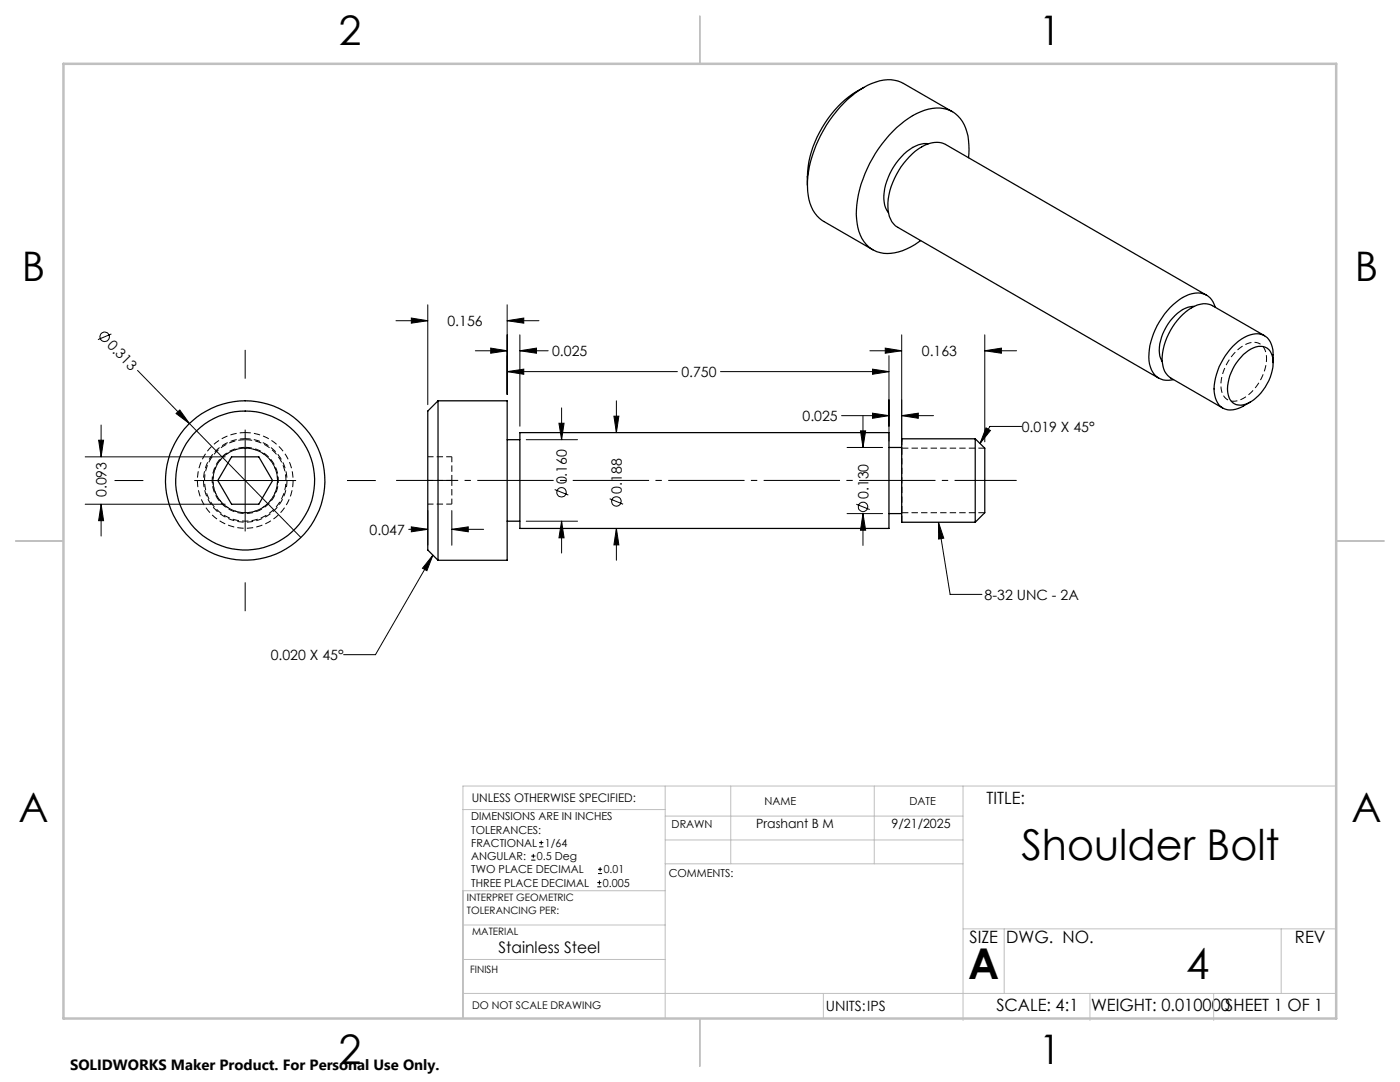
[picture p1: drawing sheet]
<svg xmlns="http://www.w3.org/2000/svg" width="279mm" height="216mm" viewBox="0 0 279 216" stroke-linecap="round" stroke-linejoin="round" font-family="sans-serif">
<path d="M48.9 86.3a9.6 9.6 0 0 1 8.5 14.1 9.6 9.6 0 0 1-16.4 .7 9.6 9.6 0 0 1 7.1-14.7l.8-.1M48.9 87.5a8.3 8.3 0 0 1 7.4 12.3 8.3 8.3 0 0 1-14.3 .7 8.3 8.3 0 0 1 6.1-12.9l.8-.1M90.2 95.9h-4.8M90.2 95.9v-4.8M90.2 91.1h-4.8M90.2 100.6v-4.7M90.2 100.6h-4.8" fill="none" stroke="#000" stroke-width=".2" stroke-dasharray="1.3 .6" stroke-dashoffset=".2" stroke-linecap="butt"/>
<g fill="none" stroke="#000" stroke-width=".25">
<path d="M172.4 17.5a24.7 24.7 0 0 0-11.3 19.6 7.8 7.8 0 0 0 3.3 7.1l9.8 5.6M172.4 17.5a8 8 0 0 1 7.9-.8l9.8 5.6M172.4 17.5a21.5 21.5 0 0 0-11.3 19.4M185.3 28.7a7 7 0 0 0-5.9 3.2 11.6 11.6 0 0 0-2.8 9.1l.7 1.5M193.3 31.5a10 10 0 0 0-2.1-8.3 6.5 6.5 0 0 0-7.4-.9 22.4 22.4 0 0 0-10.7 11.4 19.2 19.2 0 0 0-1.9 11.7 6.1 6.1 0 0 0 8.1 4.9l2.5-1 1.9-1.3M240.8 58.9l-52.1-30.1a5.2 5.2 0 0 0-5.4 .9 14.8 14.8 0 0 0-6.1 12.2 4.1 4.1 0 0 0 2 3.5l52 30.1M87.4 80h13.8v31.8h-13.8M87.4 80v31.8M87.4 80l-2 2v27.7l2 2.1M238.3 61.1a7.2 7.2 0 0 0-5.6 4.2 7.5 7.5 0 0 0-.9 6.6l.2 .3M242.5 61.3a3.7 3.7 0 0 0-5.2-2.5 14.3 14.3 0 0 0-7.9 10.9 5.5 5.5 0 0 0 1.8 5.7 3.9 3.9 0 0 0 3 .3M248.1 70.8a4.5 4.5 0 0 1 4.4-1.5 3.2 3.2 0 0 1 1.6 3.3 9.7 9.7 0 0 1-5.5 8 2.56 2.56 0 0 1-3.6-2.4 10.1 10.1 0 0 1 3.1-7.4z"/>
<path d="M252.4 67l-10.4-6a4.9 4.9 0 0 0-5.4 1.2 12.9 12.9 0 0 0-4.6 10.2 3.7 3.7 0 0 0 1.6 3l10.4 6M254.1 72.4v-1.6a3.7 3.7 0 0 0-3-4.2 7.7 7.7 0 0 0-6.1 3.7 11.7 11.7 0 0 0-2.6 8.6 3.2 3.2 0 0 0 4.8 2.6l2.3-1.3M46.2 91.2h5.4l2.8 4.7-2.8 4.7h-5.4l-2.7-4.7zM101.2 87.7h2.6M103.8 86.3h73.6v19.1h-73.6zM177.4 89.3h2.6M194.6 87.6v16.6M194.6 87.6h-14.6v16.6h14.6M194.6 87.6l1.9 1.8v12.9l-1.9 1.9M101.2 104h2.6M177.4 102.5h2.6"/>
<circle cx="48.9" cy="95.9" r="13.9"/>
<circle cx="48.9" cy="95.9" r="15.9"/>
</g>
<path d="M48.9 87.7a8.1 8.1 0 0 1 7.2 12 8.1 8.1 0 0 1-13.9 .7 8.1 8.1 0 0 1 5.9-12.6l.8-.1M48.9 89.3a6.6 6.6 0 0 1 5.9 9.6 6.6 6.6 0 0 1-11.3 .7 6.6 6.6 0 0 1 4.7-10.3h.7M180 87.5v16.7" fill="none" stroke="#000" stroke-width=".2" stroke-dasharray="1.3 .6" stroke-dashoffset="-.1" stroke-linecap="butt"/>
<path d="M42.5 95.9a6.4 6.4 0 0 0 9.6 5.6 6.4 6.4 0 0 0 .3-11.1 6.4 6.4 0 0 0-9.9 5.1v.4M55.4 95.9a6.4 6.4 0 0 0-9.5-5.7 6.4 6.4 0 0 0-.6 11 6.4 6.4 0 0 0 10-4.6l.1-.7" fill="none" stroke="#000" stroke-width=".2" stroke-dasharray="1.3 .6" stroke-dashoffset=".4" stroke-linecap="butt"/>
<g fill="none" stroke="#000" stroke-width=".2">
<path d="M22.2 66.6l-2.7 1.2M27.4 73.9l10.4 10.6M48.9 69.8v5.8M79 64h6.4M82.1 63.5l3.3 .5-3.3 .5zM85.4 60.8v20M94.9 70h6.3M97.9 69.5l3.3 .5-3.3 .5zM101.2 74.2l3.3-.5v1zM101.2 64l3.3-.5v1zM101.2 60.8v17.9M101.2 74.2h34"/>
<path d="M101.2 64h6.4M103.8 70l3.3-.5v1zM103.8 66.8v18.3M103.8 70h5.6M123 80v6.3M143.8 74.2h33.6M173.6 70h6.4M174.1 73.7l3.3 .5-3.3 .5zM176.7 69.5l3.3 .5-3.3 .5zM177.4 71v17M180 66.8v21.4M196.5 70l3.3-.5v1z"/>
<path d="M196.5 70h6.4M196.5 66.8v21.4M17 91.2h27.9M19.7 87.8h1l-.5 3.4zM20.2 84.8v6.4M22.9 95.9h5.7M35.1 82.5l.8-.7 1.9 2.7zM37.8 84.5l22.2 22.7M38.8 95.9h20.3M48.9 85.7v20.3M69.3 95.9h5.7M105 87.7h10.3"/>
<path d="M110.7 97.7l2.7 1.1M111.5 84.5h1.1l-.5 3.2zM112.1 81.4v6.3M121.7 99.5l2.7 1.1M122.5 83h1l-.5 3.3zM168 82.9h9.4M169.1 89.3h7M171.7 86h1.1l-.6 3.3zM172.2 82.9v6.4M174.1 82.4l3.3 .5-3.3 .6zM180 82.9l3.3-.5v1.1zM180 82.9h6.3"/>
<path d="M196.8 85.4l.9 .5-2.1 2.6zM203.9 85.1h-6.3l-2 3.4M17 100.6h27.9M20.2 100.6l.5 3.3h-1zM20.2 100.6v6.4M48.9 116.2v5.8M81.6 105.6h3.8M82.1 105.1l3.3 .5-3.3 .5zM85.4 101.9v6.9M86.4 110.8l-1.2 3.1-.9-.5zM86.4 110.8l-11.5 19.8h-6.3M90.2 105.6l3.3-.5v1z"/>
<path d="M90.2 101.9v6.9M90.2 105.6h6.3M105 104h10.3M112.1 104l.5 3.3h-1.1zM112.1 104v6.3M123 105.4l.5 3.3h-1zM123 105.4v6.4M169.1 102.5h7M170.9 100.6l2.7 1.1M172.2 102.5l.6 3.3h-1.1zM172.2 102.5v6.3M187.3 104.2l1 3.2-1 .2z"/>
<path d="M187.3 104.2l2.3 14.4h6.4M106 171.6h.9M106 170.8h.9M106.4 170.4v.8M107.6 169h.8M107.6 168.1h.8M108 167.7v.9M119.2 177h.8M119.2 176.1h.8M119.3 174.3h.9M119.3 173.5h.9M119.6 175.7v.8"/>
<path d="M119.8 173v.9"/>
<circle cx="20.9" cy="67.2" r=".94"/>
<circle cx="112.1" cy="98.2" r=".94"/>
<circle cx="123" cy="100.1" r=".95"/>
<circle cx="172.2" cy="101.1" r=".95"/>
</g>
<path d="M252.8 71.6a9.6 9.6 0 0 1-5.6 8.3 2.61 2.61 0 0 1-3.5-2.8 9.6 9.6 0 0 1 5.5-8.6 2.61 2.61 0 0 1 3.6 2.8v.3" fill="none" stroke="#000" stroke-width=".2" stroke-dasharray="1.3 .6" stroke-dashoffset=".6" stroke-linecap="butt"/>
<path d="M202.9 95.9h-123.9" fill="none" stroke="#000" stroke-width=".2" stroke-dasharray="15.2 1.3 1.3 1.3" stroke-dashoffset="2.8" stroke-linecap="butt"/>
<path d="M196.5 89.4h-16.5M196.5 102.3h-16.5" fill="none" stroke="#000" stroke-width=".2" stroke-dasharray="1.3 .6" stroke-linecap="butt"/>
<g fill="none" stroke="#c0c0c0" stroke-width=".2">
<path d="M132.8 156.8v46.4M145.8 156.8v15.6M174.5 156.8v15.6M192.2 156.8v46.8M266.7 156.8h-174.3v46.4M92.4 161.5h40.4M92.4 177.7h40.4M132.8 167.6h59.4M132.8 162.8h59.4M132.8 172.4h59.4M92.4 198.2h174.3M92.4 191.5h40.4"/>
<path d="M92.4 184.6h40.4M164.3 198.2v5M192.2 185.3h74.5M200.4 185.3v12.9M217.5 198.2v5.4M242.2 198.2v5.4M255.7 185.3v12.9"/>
</g>
<path d="M139.7 3.2v9.5M3.1 107.9h9.6M266.7 107.9h9.5M139.7 203.2v9.6" fill="none" stroke="#c0c0c0" stroke-width=".25"/>
<path d="M12.7 12.7h254v190.5h-254z" fill="none" stroke="#c0c0c0" stroke-width=".5"/>
<g fill="#000">
<path d="M35.1 82.5l.8-.7 1.9 2.7zM187.3 104.2l1 3.2-1 .2z"/>
<path d="M82.1 63.5l3.3 .5-3.3 .5zM101.2 64l3.3-.5v1zM97.9 69.5l3.3 .5-3.3 .5zM103.8 70l3.3-.5v1zM176.7 69.5l3.3 .5-3.3 .5zM196.5 70l3.3-.5v1zM86.4 110.8l-1.2 3.1-.9-.5zM196.8 85.4l.9 .5-2.1 2.6z"/>
<path d="M174.1 73.7l3.3 .5-3.3 .5zM101.2 74.2l3.3-.5v1zM180 82.9l3.3-.5v1.1zM174.1 82.4l3.3 .5-3.3 .6zM90.2 105.6l3.3-.5v1zM82.1 105.1l3.3 .5-3.3 .5z"/>
<path d="M19.7 87.8h1l-.5 3.4zM20.2 100.6l.5 3.3h-1z"/>
<path d="M111.5 84.5h1.1l-.5 3.2zM112.1 104l.5 3.3h-1.1zM122.5 83h1l-.5 3.3zM123 105.4l.5 3.3h-1zM171.7 86h1.1l-.6 3.3zM172.2 102.5l.6 3.3h-1.1z"/>
</g>
<g font-size="8.5">
<text x="203.8" y="171.6">Shoulder Bolt</text>
<text x="193.2" y="195.4">A</text>
<text x="236.7" y="195.4">4</text>
</g>
<g font-size="8.1">
<text x="67.6" y="8.9">2</text>
<text x="207.3" y="8.9">1</text>
<text x="4.4" y="56.1">B</text>
<text x="270.4" y="56.1">B</text>
<text x="3.7" y="164.1">A</text>
<text x="269.7" y="164.1">A</text>
<text x="67.6" y="212.4">2</text>
<text x="207.3" y="212.4">1</text>
</g>
<g font-size="3.4">
<text x="196.9" y="160.4">TITLE:</text>
<text x="193.5" y="188.1">SIZE</text>
<text x="200.8" y="188.1">DWG. NO.</text>
<text x="258.4" y="188.1">REV</text>
<text x="198.8" y="201.7">SCALE: 4:1</text>
<text x="217.7" y="201.8">WEIGHT: 0.010000SHEET 1 OF 1</text>
</g>
<text font-size="3.2" x="99.5" y="190.1">Stainless Steel</text>
<text font-size="3" x="14" y="213.5">SOLIDWORKS Maker Product. For Personal Use Only.</text>
<g font-size="2.8">
<text x="89.3" y="65">0.156</text>
<text x="21.2" y="69" transform="rotate(46 21.2 69)">0.313</text>
<text x="110.2" y="71">0.025</text>
<text x="184" y="71">0.163</text>
<text x="136" y="75.2">0.750</text>
<text x="160.2" y="84">0.025</text>
<text x="203.9" y="86.1">0.019 X 45°</text>
<text x="21.3" y="99.2" transform="rotate(-90 21.3 99.2)">0.093</text>
<text x="113.1" y="96.7" transform="rotate(-90 113.1 96.7)">0.160</text>
<text x="124.1" y="98.5" transform="rotate(-90 124.1 98.5)">0.188</text>
<text x="173.3" y="99.6" transform="rotate(-90 173.3 99.6)">0.130</text>
<text x="73.8" y="106.7">0.047</text>
<text x="196.5" y="119.7">8-32 UNC - 2A</text>
<text x="54" y="131.7">0.020 X 45°</text>
<text x="164.8" y="201.7">UNITS:IPS</text>
</g>
<g font-size="2.5">
<text x="150.9" y="165.3">Prashant B M</text>
<text x="177.9" y="165.3">9/21/2025</text>
</g>
<text font-size="2.4" x="94.1" y="160">UNLESS OTHERWISE SPECIFIED:</text>
<g font-size="2.2">
<text x="152.6" y="160.6">NAME</text>
<text x="181.5" y="160.6">DATE</text>
<text x="94" y="163.7">DIMENSIONS ARE IN INCHES</text>
<text x="94" y="166.3">TOLERANCES:</text>
<text x="134" y="165.3">DRAWN</text>
<text x="94" y="171.6">ANGULAR:</text>
<text x="94" y="169">FRACTIONAL</text>
<text x="107.2" y="171.6">0.5 Deg</text>
<text x="108.8" y="169">1/64</text>
<text x="94" y="176.9">THREE PLACE DECIMAL</text>
<text x="94" y="174.3">TWO PLACE DECIMAL</text>
<text x="120.3" y="176.9">0.005</text>
<text x="120.5" y="174.3">0.01</text>
<text x="133.5" y="175">COMMENTS:</text>
</g>
<text font-size="2.1" x="94.2" y="201.4">DO NOT SCALE DRAWING</text>
<g font-size="2">
<text x="93.2" y="179.8">INTERPRET GEOMETRIC</text>
<text x="93.2" y="182.3">TOLERANCING PER:</text>
<text x="94.2" y="186.5">MATERIAL</text>
<text x="93.8" y="194.1">FINISH</text>
</g>
</svg>
